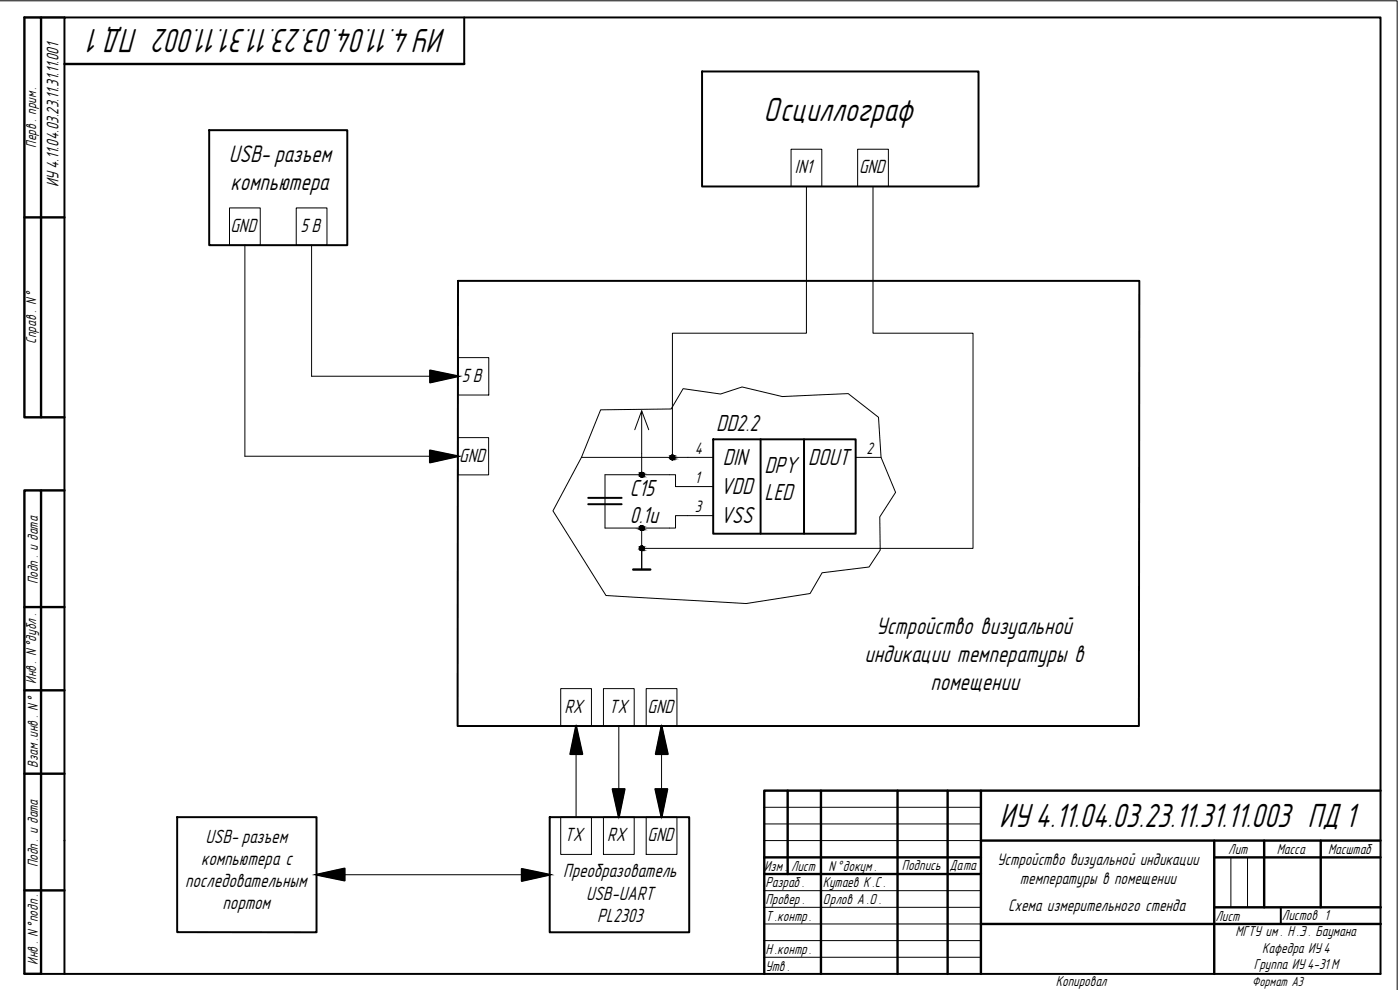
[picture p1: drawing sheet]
<svg xmlns="http://www.w3.org/2000/svg" width="420mm" height="297mm" viewBox="0 0 420 297" stroke-linecap="round" stroke-linejoin="round" font-family="sans-serif">
<!-- layer: Format -->
<g fill="none" stroke="#000" stroke-width=".59">
<path d="M139.3 5.2v14M62.8 39.1h41.4v34.5h-41.4zM210.7 21.4h83v34.6h-83zM137.5 84.3h204.4l-.1 133.5h-204.5zM129.1 111.2l8.4 1.7-8.4 1.9zM129 135.2l8.4 1.7-8.4 1.9zM214 131.8h42.8v28.3h-42.8zM228.3 131.8v28.3M241.3 131.8v28.3M176.5 149.4h10.1M176.5 151.3h10.1M172.9 217.8l1.9 8.5h-3.6z"/>
<path d="M198.5 217.8l1.9 8.5h-3.6zM183.9 236.8h3.6l-1.8 8.4zM196.7 236.8h3.6l-1.8 8.4zM53.2 245.2h41.8v34.5h-41.8zM165 245.2h41.8v34.5h-41.8zM95 262.5l8.4-1.9v3.6zM156.6 260.7l8.4 1.8-8.4 1.8zM384.4 272.2v5M7.3 292.2h407v-287h-395v287M7.3 292.1h5"/>
</g>
<!-- layer: 0 -->
<g fill="none" stroke="#000" stroke-width=".3">
<path d="M190.5 128.9l2.1-5.6v19.1h8.3M192.6 123.3l2.1 5.6M206.4 137.2h7.6M256.8 137.2h7.6M181.6 142.4v7M181.6 151.3v7.1M200.9 158.4h-8.3v12.2M206.4 146h7.6M206.4 154.7h7.6M364.3 292.2h.1"/>
<circle cx="201.8" cy="137.2" r=".7"/>
<circle cx="192.6" cy="158.4" r=".7"/>
<circle cx="192.6" cy="142.4" r=".7"/>
<circle cx="192.6" cy="164.5" r=".7"/>
</g>
<!-- layer: Tonk -->
<g fill="none" stroke="#000" stroke-width=".3">
<path d="M0 .2h419.3v296.8M237.4 44.8h9.2v11.2h-9.2zM242 56v44h-40.2v37.2M257.4 44.8h9.2v11.2h-9.2zM262 56v44h30v64.5h-99.4M68.9 62.4h9.2v11.2h-9.2zM73.5 73.6v63.3h63.9M88.9 62.4h9.2v11.2h-9.2zM93.5 73.6v39.3h44M137.5 107.3h9.2v11.2h-9.2zM137.4 131.3h9.2v11.2h-9.2zM174.5 137.2h31.9"/>
<path d="M180.3 123l21.1-.3 3.6-6.1 11.2 1.6 6.5-2.1 12.1 2.9 19.8-.9 9.1 7.1 .7 12 4.4 10.5-4.8 7.4 .2 9.9-3.4 5.1-14.1 1.8-3.6 6.2-19.2 3-42-2.4-16-25.4 8.6-16.1zM181.6 142.4h11M181.6 158.4h11M181.6 149.4v1.9M200.9 142.4h1.8v3.6h3.7M206.4 154.7h-3.7v3.7h-1.8M168.3 206.6h9.2v11.2h-9.2zM172.9 217.8v27.4M181.1 206.6h9.2v11.2h-9.2zM185.7 217.8v27.4M193.9 206.6h9.3v11.2h-9.3zM198.5 217.8v27.4"/>
<path d="M168.3 245.2h9.2v11.2h-9.2zM181.1 245.2h9.2v11.2h-9.2zM193.9 245.2h9.3v11.2h-9.3zM229.4 242.2h65M229.4 247.2h65M229.4 252.2h65M369.4 257.2v15M374.4 257.2v15M95 262.5h70M229.4 267.2h65M229.4 272.2h65M229.4 277.2h65"/>
<path d="M229.4 282.2h65M229.4 287.2h65"/>
</g>
<!-- layer: Format -->
<g fill="none" stroke="#000" stroke-width=".72">
<path d="M12.3 5.2h7M19.3 19.2h120M7.3 65.2h12M12.3 125.2v-120h-5v120h12M12.3 147.1h7M7.3 182.1h12M7.3 207.1h12M7.3 232.1h12M236.4 237.2v25M246.4 237.2v55M269.4 237.2v55M284.4 237.2v55"/>
<path d="M294.4 237.2v55M414.3 237.2h-184.9v55M229.4 257.2h65M294.4 252.2h119.9M364.4 257.2h49.9M364.4 252.2v40M379.4 252.2v20M396.4 252.2v20M7.3 267.2h12M229.4 262.2h65M294.4 277.2h120M364.4 272.2h50"/>
<path d="M7.3 292.1v-145h5v145"/>
</g>
<g fill="#000" stroke="#000" stroke-width=".3">
<path d="M172.9 217.8l1.9 8.5h-3.6zM198.5 217.8l1.9 8.5h-3.6zM183.9 236.8h3.6l-1.8 8.4zM196.7 236.8h3.6l-1.8 8.4z"/>
<path d="M129.1 111.2l8.4 1.7h-8.4zM129.1 112.9v1.9l8.4-1.9z"/>
<path d="M129 135.2l8.4 1.7h-8.4zM129 136.9v1.9l8.4-1.9z"/>
<path d="M95 262.5l8.4-1.9v1.9zM95 262.5l8.4 1.7v-1.7z"/>
<path d="M156.6 260.7l8.4 1.8h-8.4zM156.6 262.5v1.8l8.4-1.8z"/>
</g>
<!-- layer: 0 -->
<path d="M192.6 164.5v6.4" fill="none" stroke="#000" stroke-width=".34"/>
<path d="M190 170.9h5.2" fill="none" stroke="#000" stroke-width=".72"/>
<g fill="#000" stroke="#000" stroke-width=".3">
<path d="M201.8 137.9h.2zM192.6 143.1h.2zM192.6 159.1h.2zM192.6 165.2h.2z"/>
<path d="M201.1 137.2l.7 .2zM201.1 137.2l.7 .2z"/>
<path d="M201.1 137.4l.7 .1zM201.1 137.4l.7 .1z"/>
<path d="M201.1 137.5l.7 .1zM201.1 137.5l.7 .1z"/>
<path d="M201.2 137.6l.6 .1zM201.2 137.6l.6 .1z"/>
<path d="M201.3 137.7l.5 .1zM201.3 137.7l.5 .1z"/>
<path d="M201.3 137.8l.5 .1zM201.3 137.8l.5 .1z"/>
<path d="M201.5 137.9h.3zM201.5 137.9h.3z"/>
<path d="M201.5 137.9l.3 .1zM201.5 137.9l.3 .1z"/>
<path d="M201.7 136.6h.3zM201.6 136.6h.4z"/>
<path d="M201.6 136.6h.5zM201.5 136.6h.6z"/>
<path d="M201.5 136.6l.7 .1zM201.4 136.7h.8z"/>
<path d="M201.8 137.9h.3zM201.8 137.9h.2z"/>
<path d="M201.4 136.7l.9 .1zM201.4 136.7l.9 .1z"/>
<path d="M201.8 137.8h.4zM201.8 137.8l.3 .1z"/>
<path d="M201.3 136.8l1.1 .1zM201.3 136.8l1.1 .1h-1.2z"/>
<path d="M201.8 137.7h.5zM201.8 137.7l.4 .1z"/>
<path d="M201.2 136.9l1.2 .1zM201.2 136.9l1.2 .1h-1.3z"/>
<path d="M201.8 137.6h.6zM201.8 137.6l.5 .1z"/>
<path d="M201.1 137l1.4 .1zM201.1 137l1.4 .1z"/>
<path d="M201.8 137.5h.6zM201.8 137.5l.6 .1z"/>
<path d="M201.1 137.1l1.4 .1zM201.1 137.1l1.4 .1z"/>
<path d="M201.8 137.2l.7 .2zM201.8 137.2l.7 .2z"/>
<path d="M201.8 137.4h.7zM201.8 137.4l.6 .1z"/>
<path d="M191.9 142.4l.7 .2zM191.9 142.4l.7 .2z"/>
<path d="M191.9 142.6h.7zM191.9 142.6h.7z"/>
<path d="M191.9 142.6l.7 .2zM191.9 142.6l.7 .2z"/>
<path d="M192 142.8l.6 .1zM192 142.8l.6 .1z"/>
<path d="M192.1 142.9h.5zM192.1 142.9h.5z"/>
<path d="M192.2 142.9l.4 .1zM192.2 142.9l.4 .1z"/>
<path d="M192.2 143l.4 .1zM192.2 143l.4 .1z"/>
<path d="M192.4 143.1h.2zM192.4 143.1h.2z"/>
<path d="M191.9 158.4l.7 .2zM191.9 158.4l.7 .2z"/>
<path d="M191.9 158.6l.7 .1zM191.9 158.6l.7 .1z"/>
<path d="M191.9 158.7l.7 .1zM191.9 158.7l.7 .1z"/>
<path d="M192 158.8l.6 .1zM192 158.8l.6 .1z"/>
<path d="M192.1 158.9l.5 .1zM192.1 158.9l.5 .1z"/>
<path d="M192.2 159h.4zM192.2 159h.4z"/>
<path d="M192.2 159l.4 .1zM192.2 159l.4 .1z"/>
<path d="M192.4 159.1h.2zM192.4 159.1h.2z"/>
<path d="M192.5 141.7l.3 .1zM192.4 141.8h.4z"/>
<path d="M192.5 157.8h.3zM192.4 157.8h.4z"/>
<path d="M192.4 141.8h.5zM192.3 141.8h.6z"/>
<path d="M192.4 157.8h.5zM192.3 157.8h.6z"/>
<path d="M192.3 141.8l.7 .1zM192.3 141.8l.7 .1z"/>
<path d="M192.3 157.8l.7 .1zM192.3 157.8l.7 .1z"/>
<path d="M192.6 143h.4zM192.6 143l.2 .1z"/>
<path d="M192.6 159h.4zM192.6 159l.2 .1z"/>
<path d="M192.2 141.9l.9 .1zM192.1 142h1z"/>
<path d="M192.2 157.9l.9 .1zM192.1 158h1z"/>
<path d="M192.6 142.9h.4zM192.6 142.9l.4 .1z"/>
<path d="M192.6 159h.4zM192.6 159h.4z"/>
<path d="M192.1 142l1.1 .1zM192.1 142l1.1 .1z"/>
<path d="M192.6 142.9h.5zM192.6 142.9h.4z"/>
<path d="M192.1 158l1.1 .1zM192.1 158l1.1 .1z"/>
<path d="M192.6 158.9h.5zM192.6 158.9l.4 .1z"/>
<path d="M192 142.1l1.3 .1zM192 142.1l1.3 .1h-1.4z"/>
<path d="M192 158.1l1.3 .1zM192 158.1l1.3 .1h-1.4z"/>
<path d="M192.6 142.8h.6zM192.6 142.8l.5 .1z"/>
<path d="M192.6 158.8h.6zM192.6 158.8l.5 .1z"/>
<path d="M191.9 142.2l1.4 .1zM191.9 142.2l1.4 .1z"/>
<path d="M192.6 142.6h.7zM192.6 142.6l.6 .2z"/>
<path d="M191.9 158.2l1.4 .1zM191.9 158.2l1.4 .1z"/>
<path d="M192.6 158.7h.7zM192.6 158.7l.6 .1z"/>
<path d="M191.9 142.3l1.4 .1zM191.9 142.3l1.4 .1z"/>
<path d="M192.6 142.4l.7 .2zM192.6 142.4l.7 .2z"/>
<path d="M192.6 142.6h.7zM192.6 142.6h.7z"/>
<path d="M191.9 158.3l1.4 .1zM191.9 158.3l1.4 .1z"/>
<path d="M192.6 158.4l.7 .2zM192.6 158.4l.7 .2z"/>
<path d="M192.6 158.6h.7zM192.6 158.6l.7 .1z"/>
<path d="M191.9 164.5l.7 .2zM191.9 164.5l.7 .2z"/>
<path d="M191.9 164.7h.7zM191.9 164.7h.7z"/>
<path d="M191.9 164.7l.7 .2zM191.9 164.7l.7 .2z"/>
<path d="M192 164.9l.6 .1zM192 164.9l.6 .1z"/>
<path d="M192.1 165h.5zM192.1 165h.5z"/>
<path d="M192.2 165l.4 .1zM192.2 165l.4 .1z"/>
<path d="M192.2 165.1l.4 .1zM192.2 165.1l.4 .1z"/>
<path d="M192.4 165.2h.2zM192.4 165.2h.2z"/>
<path d="M192.5 163.9h.3zM192.4 163.9h.4z"/>
<path d="M192.4 163.9h.5zM192.3 163.9h.6z"/>
<path d="M192.3 163.9l.7 .1zM192.2 164h.8z"/>
<path d="M192.6 165.1h.4zM192.6 165.1l.2 .1z"/>
<path d="M192.2 164l.9 .1zM192.1 164.1h1z"/>
<path d="M192.6 165h.4zM192.6 165l.4 .1z"/>
<path d="M192.1 164.1l1.1 .1zM192.1 164.1l1.1 .1z"/>
<path d="M192.6 165h.5zM192.6 165h.4z"/>
<path d="M192 164.2l1.3 .1zM192 164.2l1.3 .1h-1.4z"/>
<path d="M192.6 164.9h.6zM192.6 164.9l.5 .1z"/>
<path d="M191.9 164.3l1.4 .1zM191.9 164.3l1.4 .1z"/>
<path d="M192.6 164.7h.7zM192.6 164.7l.6 .2z"/>
<path d="M191.9 164.4l1.4 .1zM191.9 164.4l1.4 .1z"/>
<path d="M192.6 164.5l.7 .2zM192.6 164.5l.7 .2z"/>
<path d="M192.6 164.7h.7zM192.6 164.7h.7z"/>
</g>
<g font-size="10.5">
<text x="133.9" y="8.8" transform="rotate(-180 133.9 8.8)">ИУ 4.11.04.03.23.11.31.11.002 ПД 1</text>
<text x="229.2" y="36.3">Осциллограф</text>
<text x="299.9" y="248.1">ИУ 4.11.04.03.23.11.31.11.003 ПД 1</text>
</g>
<g font-size="7.5">
<text x="68.7" y="48.6">USB- разъем</text>
<text x="69.2" y="57">компьютера</text>
<text x="262.9" y="190.3">Устройство визуальной</text>
<text x="259.5" y="198.7">индикации температуры в</text>
<text x="279.3" y="207">помещении</text>
</g>
<g font-size="7.3">
<text x="214.9" y="129.3">DD2.2</text>
<text x="217" y="139.5">DIN</text>
<text x="229.4" y="142.1">DPY</text>
<text x="242.6" y="139.5">DOUT</text>
<text x="189" y="148.7">C15</text>
<text x="216.2" y="148.2">VDD</text>
<text x="229.4" y="150.1">LED</text>
<text x="189" y="156.8">0.1u</text>
<text x="216.2" y="157">VSS</text>
</g>
<g font-size="6">
<text x="238.5" y="52.1">IN1</text>
<text x="257.8" y="52.1">GND</text>
<text x="69.2" y="69.7">GND</text>
<text x="90.2" y="69.7">5 В</text>
<text x="138.6" y="114.6">5 В</text>
<text x="137.8" y="138.6">GND</text>
<text x="169.4" y="213.9">RX</text>
<text x="182.8" y="213.9">TX</text>
<text x="194.4" y="213.9">GND</text>
<text x="61.7" y="252.9">USB- разъем</text>
<text x="169.4" y="252.5">TX</text>
<text x="182.2" y="252.5">RX</text>
<text x="194.4" y="252.5">GND</text>
<text x="60.3" y="259.5">компьютера с</text>
<text x="169" y="263.3">Преобразователь</text>
<text x="55.6" y="266.2">последовательным</text>
<text x="175.9" y="269.9">USB-UART</text>
<text x="66.8" y="272.9">портом</text>
<text x="179.2" y="276.6">PL2303</text>
</g>
<g font-size="5.2">
<text x="17.5" y="56.1" transform="rotate(-90 17.5 56.1)">ИУ 4.11.04.03.23.11.31.11.001</text>
<text x="208.6" y="136.2">4</text>
<text x="260.1" y="136.3">2</text>
<text x="208.6" y="144.9">1</text>
<text x="208.6" y="153.7">3</text>
<text x="299.3" y="259.4">Устройство визуальной индикации</text>
<text x="306.1" y="265.3">температуры в помещении</text>
<text x="302.6" y="273.2">Схема измерительного стенда</text>
</g>
<g font-size="4.8">
<text x="10.9" y="103.2" transform="rotate(-90 10.9 103.2)">Справ . N°</text>
<text x="10.9" y="205.1" transform="rotate(-90 10.9 205.1)">Инв . N °дубл .</text>
<text x="11.3" y="230.3" transform="rotate(-90 11.3 230.3)">Взам .инв . N°</text>
<text x="284.9" y="261">Дата</text>
<text x="229.7" y="276.2">Т .контр.</text>
<text x="364.7" y="276.2">Лист</text>
<text x="384.7" y="276.1">Листов 1</text>
<text x="229.7" y="286.2">Н .контр.</text>
<text x="11.3" y="289.4" transform="rotate(-90 11.3 289.4)">Инв . N°подп .</text>
</g>
<g font-size="4.5">
<text x="10.9" y="44.3" transform="rotate(-90 10.9 44.3)">Перв . прим.</text>
<text x="11.3" y="175.2" transform="rotate(-90 11.3 175.2)">Подп . и дата</text>
<text x="368.6" y="256.2">Лит</text>
<text x="383.2" y="256.2">Масса</text>
<text x="398.6" y="256.2">Масштаб</text>
<text x="11.3" y="260.2" transform="rotate(-90 11.3 260.2)">Подп . и дата</text>
<text x="229.4" y="261.2">Изм .</text>
<text x="237.4" y="261.2">Лист</text>
<text x="248.6" y="261.2">N °докум .</text>
<text x="270.6" y="261.1">Подпись</text>
<text x="229.7" y="266.2">Разраб .</text>
<text x="246.9" y="266.1">Кутаев К .С .</text>
<text x="229.7" y="271.2">Провер .</text>
<text x="247" y="271.1">Орлов А .О .</text>
<text x="370.8" y="280.9">МГТУ им . Н .Э . Баумана</text>
<text x="378.8" y="285.9">Кафедра ИУ 4</text>
<text x="229.7" y="291.2">Утв .</text>
<text x="376.3" y="290.9">Группа ИУ 4-31 М</text>
<text x="316.9" y="296">Копировал</text>
</g>
<text font-size="4.1" x="375.8" y="296">Формат А3</text>
</svg>
